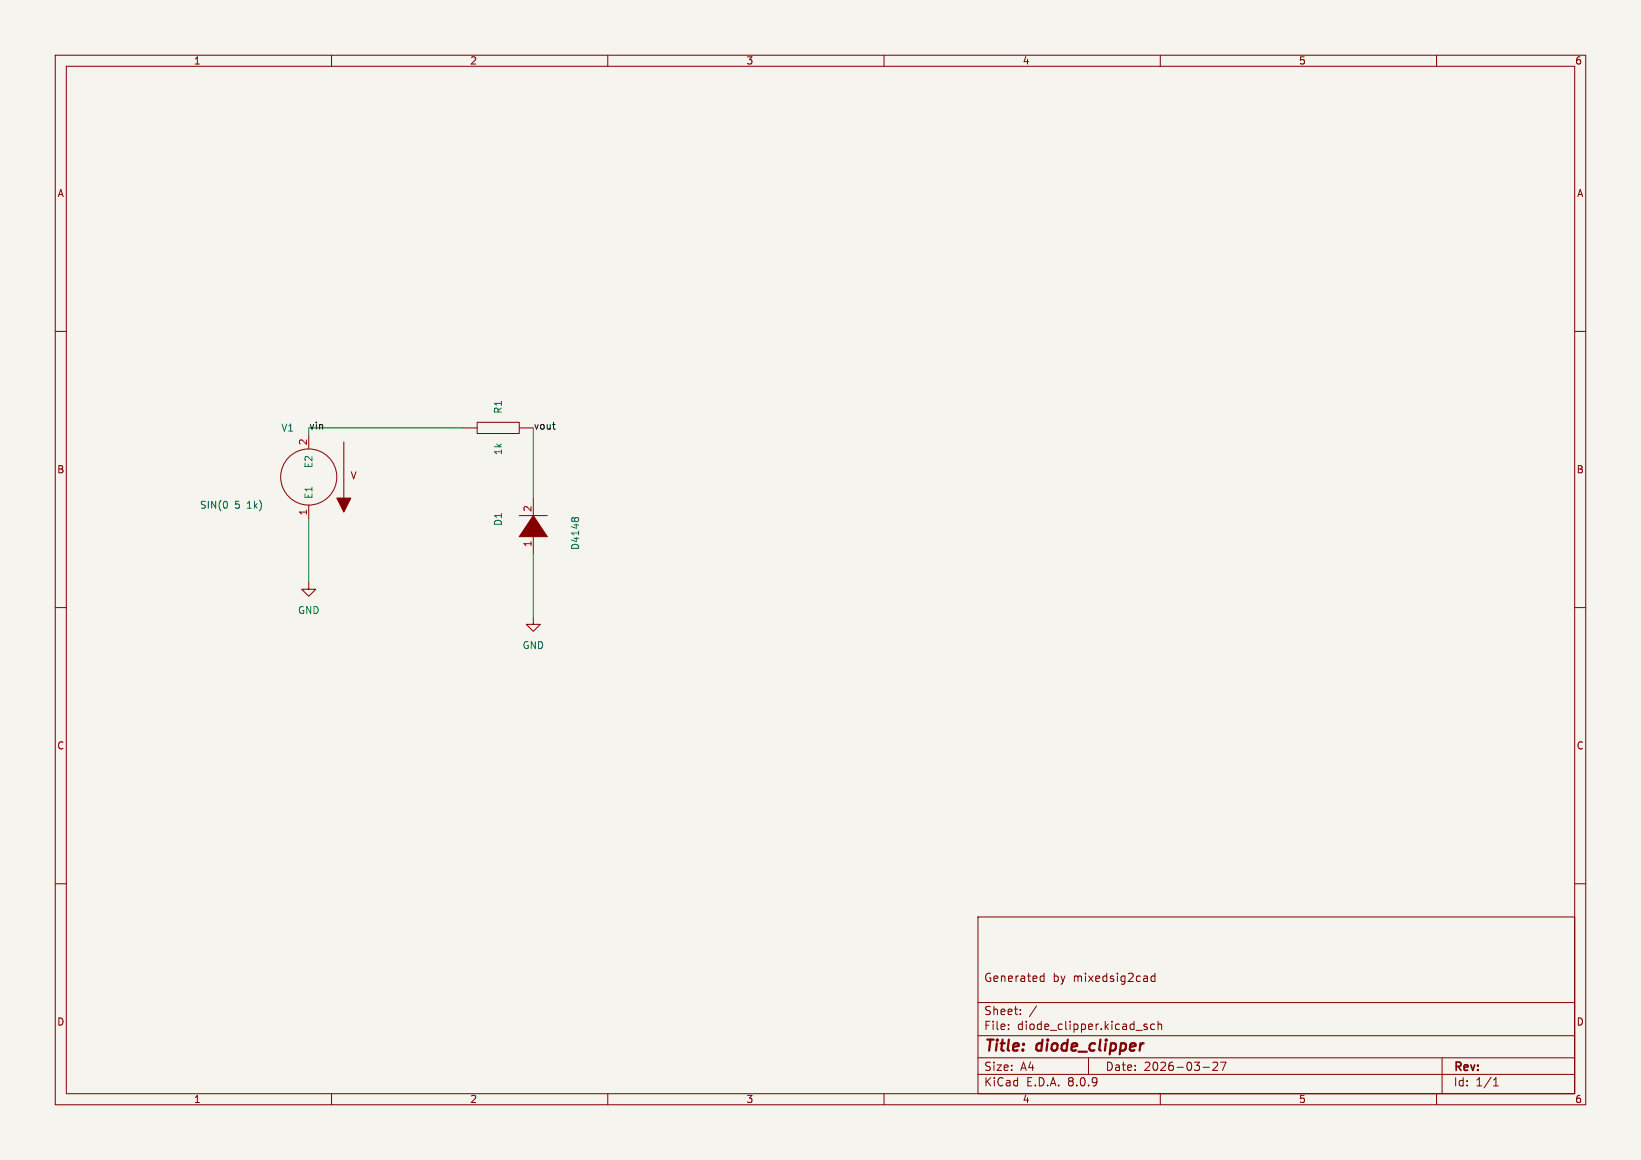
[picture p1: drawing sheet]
<svg xmlns="http://www.w3.org/2000/svg" width="297mm" height="210mm" viewBox="0 0 297 210" stroke-linecap="round" stroke-linejoin="round" font-family="sans-serif">
<path d="M0 0h297v210h-297z" fill="#f5f4ef" stroke="#f5f4ef" stroke-width=".18"/>
<g fill="none" stroke="#840000" stroke-width=".18">
<path d="M10 10h277v190h-277zM12 12h273v186h-273zM60 10v2M110 10v2M160 10v2M210 10v2M260 10v2M10 60h2M55.9 78.7v2.6M83.8 77.5h2.6M86.4 76.5h7.6v2h-7.6zM94 77.5h2.5"/>
<path d="M285 60h2M55.9 91.4v2.6M94 93.3h5.1M96.5 90.2v3.8M96.5 96.5v3.8M10 110h2M55.9 105.4v1.3h1.2l-1.2 1.3-1.3-1.3h1.3M96.5 111.8v1.2h1.3l-1.3 1.3-1.3-1.3h1.3M285 110h2M10 160h2M177 166h108v32h-108zM188.4 177.6h.6"/>
<path d="M188.4 176.8h.6M189 176.2v1.5M209 176.8l-.4-.1-.3 .3v.4l.2 .2h.5M209 176.2v1.5M285 160h2M60 198v2M110 198v2M160 198v2M177 194.5h108M177 191.5h108M177 187.5h108M177 181.5h108"/>
<path d="M182.5 186.3v.1M182.5 185.5v.1M184.7 183.6v.1M184.7 182.8v.1M187.6 182.1l-1.3 2M197 191.5v3M207.6 185.5l-.4-.1-.2 .2 .1 .2 .5 .2v.3h-.6M209 185.5l-.5-.1-.3 .3v.4l.2 .2h.6M209.6 185.5l.2-.1 .4 .1v.9M209.6 184.9v1.5M210 198v2M217.7 193.2h1.2"/>
<path d="M219.5 192.4l.6-.1 .2 .1 .1 .3-.9 1.1h.9M220.9 192.3h1l-.7 1.5M260 198v2M261 191.5v6.5M270.3 196.6h.9M270.3 195.5l.4-.4v1.5"/>
<circle cx="55.9" cy="86.4" r="5.1"/>
</g>
<g fill="#840000" stroke="#840000" stroke-width=".18">
<path d="M62.2 80v10.2z"/>
<path d="M61 90.2h2.5l-1.3 2.5z"/>
<path d="M96.5 93.3l2.6 3.9h-5.1z"/>
</g>
<path d="M103.4 93.9l.3-.2 .3 .2 .2-.2h.3l.2 .2" fill="none" stroke="#006464" stroke-width=".18"/>
<path d="M100 76.9h.5M100.4 77.7h.1" fill="none" stroke="#0f0f0f" stroke-width=".18"/>
<path d="M83.8 77.5h-27.9v1.2M96.5 77.5v12.7M55.9 94v11.4M96.5 100.3v11.5" fill="none" stroke="#009600" stroke-width=".18"/>
<g font-size="2.8" fill="#840000">
<text x="178" y="190.9">Title:</text>
<text x="187.7" y="190.9">diode_clipper</text>
</g>
<g font-size="2.1" fill="#840000">
<text x="178" y="178">Generated</text>
<text x="190.5" y="178">by</text>
<text x="194.3" y="178">mixedsig2cad</text>
<text x="178" y="184">Sheet:</text>
<text x="178" y="186.7">File:</text>
<text x="184.1" y="186.7">diode_clipper.kicad_sch</text>
<text x="178" y="196.9">KiCad</text>
<text x="178" y="194.1">Size:</text>
<text x="184.7" y="194.1">A4</text>
<text x="185.7" y="196.9">E.D.A.</text>
<text x="193.3" y="196.9">8.0.9</text>
<text x="200" y="194.1">Date:</text>
<text x="207" y="194.1">2026-03-27</text>
<text x="263" y="194.3">Rev:</text>
<text x="263" y="196.9">Id:</text>
<text x="267.1" y="196.9">1/1</text>
</g>
<g font-size="1.8" fill="#840000">
<text x="35" y="11.9">1</text>
<text x="85" y="11.9">2</text>
<text x="135" y="11.9">3</text>
<text x="185" y="11.9">4</text>
<text x="235" y="11.9">5</text>
<text x="285" y="11.9">6</text>
<text x="10.3" y="35.9">A</text>
<text x="285.3" y="35.9">A</text>
<text x="10.3" y="85.9">B</text>
<text x="63.4" y="87">V</text>
<text x="285.3" y="85.9">B</text>
<text x="10.3" y="135.9">C</text>
<text x="285.3" y="135.9">C</text>
<text x="10.3" y="185.9">D</text>
<text x="285.3" y="185.9">D</text>
<text x="35" y="199.9">1</text>
<text x="85" y="199.9">2</text>
<text x="135" y="199.9">3</text>
<text x="185" y="199.9">4</text>
<text x="235" y="199.9">5</text>
<text x="285" y="199.9">6</text>
</g>
<g font-size="1.8" fill="#0f0f0f">
<text x="55.9" y="78">vin</text>
<text x="96.5" y="78">vout</text>
</g>
<g font-size="1.8" fill="#006464">
<text x="91" y="75" transform="rotate(-90 91 75)">R1</text>
<text x="50.8" y="78.3">V1</text>
<text x="91" y="82.5" transform="rotate(-90 91 82.5)">1k</text>
<text x="56.7" y="84.9" transform="rotate(-90 56.7 84.9)">E2</text>
<text x="36.1" y="92.3">SIN(0</text>
<text x="42.5" y="92.3">5</text>
<text x="44.8" y="92.3">1k)</text>
<text x="56.7" y="90.4" transform="rotate(-90 56.7 90.4)">E1</text>
<text x="91" y="95.3" transform="rotate(-90 91 95.3)">D1</text>
<text x="105" y="99.7" transform="rotate(-90 105 99.7)">D4148</text>
<text x="53.8" y="111.4">GND</text>
<text x="94.5" y="117.7">GND</text>
</g>
<g font-size="1.8" fill="#a90000">
<text x="55.6" y="80.7" transform="rotate(-90 55.6 80.7)">2</text>
<text x="55.6" y="93.4" transform="rotate(-90 55.6 93.4)">1</text>
<text x="96.3" y="92.8" transform="rotate(-90 96.3 92.8)">2</text>
<text x="96.3" y="99.1" transform="rotate(-90 96.3 99.1)">1</text>
</g>
</svg>
